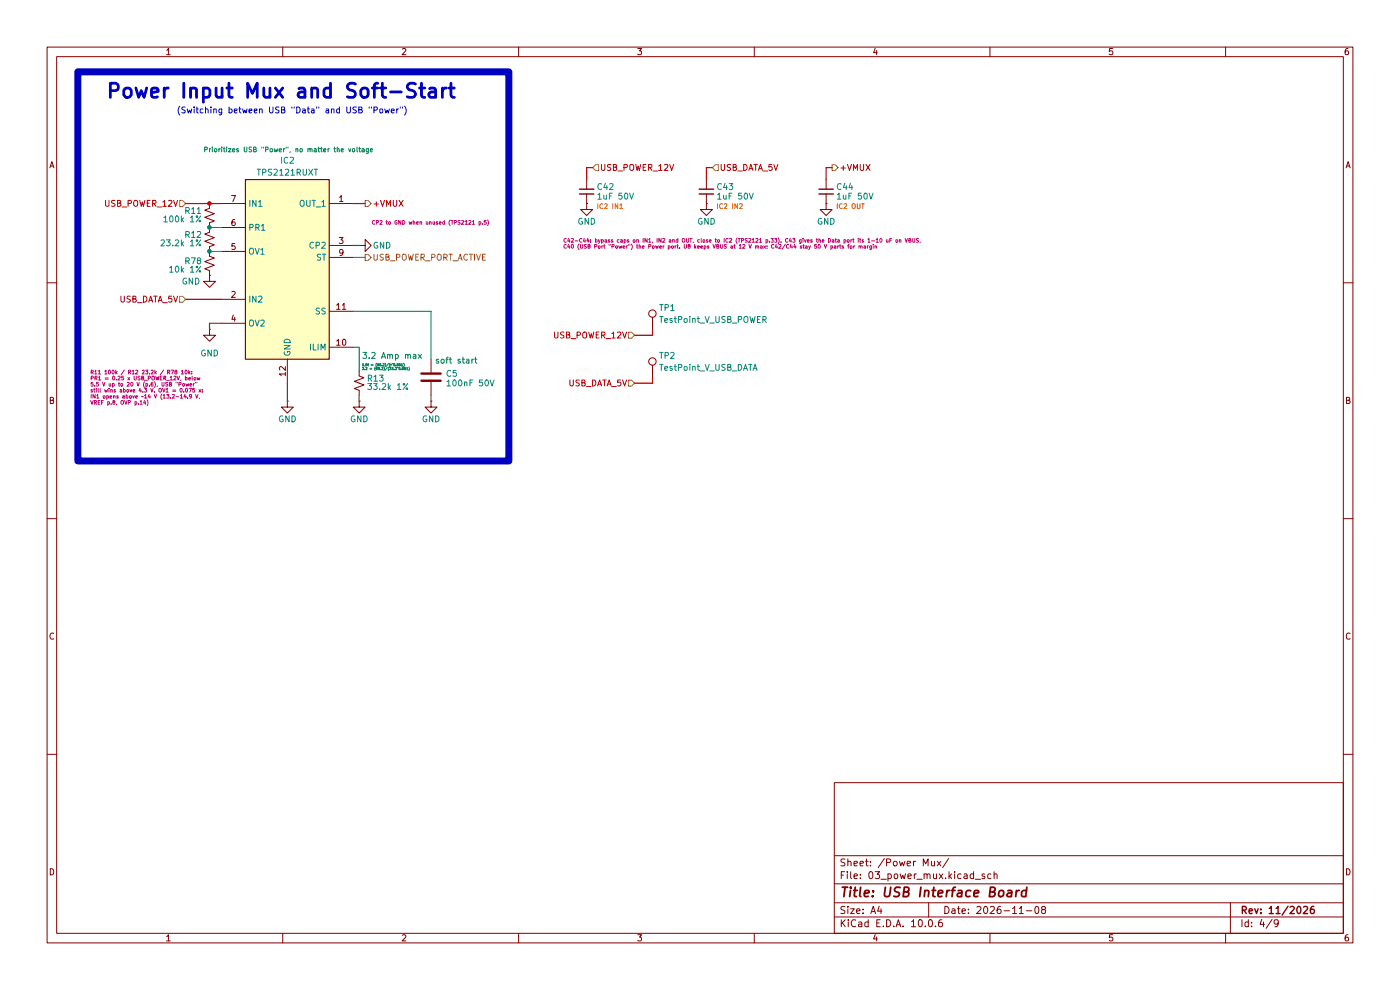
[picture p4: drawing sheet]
(kicad_sch
 (version 20260306)
 (generator "eeschema")
 (generator_version "10.0")
 (paper "A4")
 (title_block
  (title "USB Interface Board")
  (date "2026-11-08")
  (rev "11/2026"))
 (lib_symbols
  (symbol "Connector:TestPoint"
   (pin_numbers (hide yes))
   (pin_names
    (offset 0.762) (hide yes)) (exclude_from_sim no) (in_bom yes) (on_board yes)
   (in_pos_files yes)
   (duplicate_pin_numbers_are_jumpers no)
   (property "Reference" "TP" (at 0 6.858 0) (show_name no) (do_not_autoplace no) (effects (font (size 1.27 1.27))))
   (property "Value" "TestPoint" (at 0 5.08 0) (show_name no) (do_not_autoplace no) (effects (font (size 1.27 1.27))))
   (property "Footprint" "" (at 5.08 0 0) (show_name no) (do_not_autoplace no) (hide yes) (effects (font (size 1.27 1.27))))
   (property "Datasheet" "" (at 5.08 0 0) (show_name no) (do_not_autoplace no) (hide yes) (effects (font (size 1.27 1.27))))
   (property "Description" "test point" (at 0 0 0) (show_name no) (do_not_autoplace no) (hide yes) (effects (font (size 1.27 1.27))))
   (symbol "TestPoint_0_1"
    (circle (center 0 3.302) (radius 0.762) (stroke (width 0) (type default)) (fill (type none))))
   (symbol "TestPoint_1_1"
    (pin passive line (at 0 0 90) (length 2.54) (name "1" (effects (font (size 1.27 1.27)))) (number "1" (effects (font (size 1.27 1.27))))))
   (embedded_fonts no))
  (symbol "Device:C"
   (pin_numbers (hide yes))
   (pin_names
    (offset 0.254)) (exclude_from_sim no) (in_bom yes) (on_board yes)
   (in_pos_files yes)
   (duplicate_pin_numbers_are_jumpers no)
   (property "Reference" "C" (at 0.635 2.54 0) (show_name no) (do_not_autoplace no) (effects (font (size 1.27 1.27)) (justify left)))
   (property "Value" "C" (at 0.635 -2.54 0) (show_name no) (do_not_autoplace no) (effects (font (size 1.27 1.27)) (justify left)))
   (property "Footprint" "" (at 0.9652 -3.81 0) (show_name no) (do_not_autoplace no) (hide yes) (effects (font (size 1.27 1.27))))
   (property "Datasheet" "" (at 0 0 0) (show_name no) (do_not_autoplace no) (hide yes) (effects (font (size 1.27 1.27))))
   (property "Description" "Unpolarized capacitor" (at 0 0 0) (show_name no) (do_not_autoplace no) (hide yes) (effects (font (size 1.27 1.27))))
   (symbol "C_0_1"
    (polyline (pts (xy -2.032 0.762) (xy 2.032 0.762)) (stroke (width 0.508) (type default)) (fill (type none)))
    (polyline (pts (xy -2.032 -0.762) (xy 2.032 -0.762)) (stroke (width 0.508) (type default)) (fill (type none))))
   (symbol "C_1_1"
    (pin passive line (at 0 3.81 270) (length 2.794) (name "" (effects (font (size 1.27 1.27)))) (number "1" (effects (font (size 1.27 1.27)))))
    (pin passive line (at 0 -3.81 90) (length 2.794) (name "" (effects (font (size 1.27 1.27)))) (number "2" (effects (font (size 1.27 1.27))))))
   (embedded_fonts no))
  (symbol "Device:C_Small"
   (pin_numbers (hide yes))
   (pin_names
    (offset 0.254) (hide yes)) (exclude_from_sim no) (in_bom yes) (on_board yes)
   (in_pos_files yes)
   (duplicate_pin_numbers_are_jumpers no)
   (property "Reference" "C" (at 0.254 1.778 0) (show_name no) (do_not_autoplace no) (effects (font (size 1.27 1.27)) (justify left)))
   (property "Value" "C_Small" (at 0.254 -2.032 0) (show_name no) (do_not_autoplace no) (effects (font (size 1.27 1.27)) (justify left)))
   (property "Footprint" "" (at 0 0 0) (show_name no) (do_not_autoplace no) (hide yes) (effects (font (size 1.27 1.27))))
   (property "Datasheet" "" (at 0 0 0) (show_name no) (do_not_autoplace no) (hide yes) (effects (font (size 1.27 1.27))))
   (property "Description" "Unpolarized capacitor, small symbol" (at 0 -10.16 0) (show_name no) (do_not_autoplace no) (hide yes) (effects (font (size 1.27 1.27))))
   (symbol "C_Small_0_1"
    (polyline (pts (xy -1.524 0.508) (xy 1.524 0.508)) (stroke (width 0.3048) (type default)) (fill (type none)))
    (polyline (pts (xy -1.524 -0.508) (xy 1.524 -0.508)) (stroke (width 0.3048) (type default)) (fill (type none))))
   (symbol "C_Small_1_1"
    (pin passive line (at 0 2.54 270) (length 2.032) (name "" (effects (font (size 1.27 1.27)))) (number "1" (effects (font (size 1.27 1.27)))))
    (pin passive line (at 0 -2.54 90) (length 2.032) (name "" (effects (font (size 1.27 1.27)))) (number "2" (effects (font (size 1.27 1.27))))))
   (embedded_fonts no))
  (symbol "Device:R_Small_US"
   (pin_numbers (hide yes))
   (pin_names
    (offset 0.254) (hide yes)) (exclude_from_sim no) (in_bom yes) (on_board yes)
   (in_pos_files yes)
   (duplicate_pin_numbers_are_jumpers no)
   (property "Reference" "R" (at 0.762 0.508 0) (show_name no) (do_not_autoplace no) (effects (font (size 1.27 1.27)) (justify left)))
   (property "Value" "R_Small_US" (at 0.762 -1.016 0) (show_name no) (do_not_autoplace no) (effects (font (size 1.27 1.27)) (justify left)))
   (property "Footprint" "" (at 0 0 0) (show_name no) (do_not_autoplace no) (hide yes) (effects (font (size 1.27 1.27))))
   (property "Datasheet" "" (at 0 0 0) (show_name no) (do_not_autoplace no) (hide yes) (effects (font (size 1.27 1.27))))
   (property "Description" "Resistor, small US symbol" (at 0 0 0) (show_name no) (do_not_autoplace no) (hide yes) (effects (font (size 1.27 1.27))))
   (symbol "R_Small_US_1_1"
    (polyline (pts (xy 0 1.524) (xy 1.016 1.143) (xy 0 0.762) (xy -1.016 0.381) (xy 0 0)) (stroke (width 0) (type default)) (fill (type none)))
    (polyline (pts (xy 0 0) (xy 1.016 -0.381) (xy 0 -0.762) (xy -1.016 -1.143) (xy 0 -1.524)) (stroke (width 0) (type default)) (fill (type none)))
    (pin passive line (at 0 2.54 270) (length 1.016) (name "" (effects (font (size 1.27 1.27)))) (number "1" (effects (font (size 1.27 1.27)))))
    (pin passive line (at 0 -2.54 90) (length 1.016) (name "" (effects (font (size 1.27 1.27)))) (number "2" (effects (font (size 1.27 1.27))))))
   (embedded_fonts no))
  (symbol "power:GND"
   (power global)
   (pin_numbers (hide yes))
   (pin_names
    (offset 0) (hide yes)) (exclude_from_sim no) (in_bom yes) (on_board yes)
   (in_pos_files yes)
   (duplicate_pin_numbers_are_jumpers no)
   (property "Reference" "#PWR" (at 0 -6.35 0) (show_name no) (do_not_autoplace no) (hide yes) (effects (font (size 1.27 1.27))))
   (property "Value" "GND" (at 0 -3.81 0) (show_name no) (do_not_autoplace no) (effects (font (size 1.27 1.27))))
   (property "Footprint" "" (at 0 0 0) (show_name no) (do_not_autoplace no) (hide yes) (effects (font (size 1.27 1.27))))
   (property "Datasheet" "" (at 0 0 0) (show_name no) (do_not_autoplace no) (hide yes) (effects (font (size 1.27 1.27))))
   (property "Description" "Power symbol creates a global label with name \"GND\" , ground" (at 0 0 0) (show_name no) (do_not_autoplace no) (hide yes) (effects (font (size 1.27 1.27))))
   (symbol "GND_0_1"
    (polyline (pts (xy 0 0) (xy 0 -1.27) (xy 1.27 -1.27) (xy 0 -2.54) (xy -1.27 -1.27) (xy 0 -1.27)) (stroke (width 0) (type default)) (fill (type none))))
   (symbol "GND_1_1"
    (pin power_in line (at 0 0 270) (length 0) (name "" (effects (font (size 1.27 1.27)))) (number "1" (effects (font (size 1.27 1.27))))))
   (embedded_fonts no))
  (symbol "usb_interface_board:TPS2121RUXT" (exclude_from_sim no) (in_bom yes) (on_board yes)
   (in_pos_files yes)
   (duplicate_pin_numbers_are_jumpers no)
   (property "Reference" "IC" (at 24.13 15.24 0) (show_name no) (do_not_autoplace no) (effects (font (size 1.27 1.27)) (justify left top)))
   (property "Value" "TPS2121RUXT" (at 24.13 12.7 0) (show_name no) (do_not_autoplace no) (effects (font (size 1.27 1.27)) (justify left top)))
   (property "Footprint" "usb_interface_board:TPS2121RUXT" (at 24.13 -87.3 0) (show_name no) (do_not_autoplace no) (hide yes) (effects (font (size 1.27 1.27)) (justify left top)))
   (property "Datasheet" "https://www.ti.com/lit/ds/symlink/tps2121.pdf" (at 24.13 -187.3 0) (show_name no) (do_not_autoplace no) (hide yes) (effects (font (size 1.27 1.27)) (justify left top)))
   (property "Description" "Power Switch ICs - Power Distribution 2.7-22V, 56mG , 4.5A, Priority Power MUX with Seamless Switchover 12-VQFN-HR -40 to 125" (at 12.954 -43.942 0) (show_name no) (do_not_autoplace no) (hide yes) (effects (font (size 1.27 1.27))))
   (property "Height" "1" (at 24.13 -387.3 0) (show_name no) (do_not_autoplace no) (hide yes) (effects (font (size 1.27 1.27)) (justify left top)))
   (property "Mouser Part Number" "595-TPS2121RUXT" (at 24.13 -487.3 0) (show_name no) (do_not_autoplace no) (hide yes) (effects (font (size 1.27 1.27)) (justify left top)))
   (property "Mouser Price/Stock" "https://www.mouser.co.uk/ProductDetail/Texas-Instruments/TPS2121RUXT?qs=l7cgNqFNU1i6abJCbO5ulQ%3D%3D" (at 24.13 -587.3 0) (show_name no) (do_not_autoplace no) (hide yes) (effects (font (size 1.27 1.27)) (justify left top)))
   (property "Manufacturer_Name" "Texas Instruments" (at 24.13 -687.3 0) (show_name no) (do_not_autoplace no) (hide yes) (effects (font (size 1.27 1.27)) (justify left top)))
   (property "Manufacturer_Part_Number" "TPS2121RUXT" (at 24.13 -787.3 0) (show_name no) (do_not_autoplace no) (hide yes) (effects (font (size 1.27 1.27)) (justify left top)))
   (symbol "TPS2121RUXT_1_1"
    (rectangle (start 5.08 10.16) (end 22.86 -27.94) (stroke (width 0.254) (type default)) (fill (type background)))
    (pin passive line (at 27.94 5.08 180) (length 5.08) (name "OUT_1" (effects (font (size 1.27 1.27)))) (number "1" (effects (font (size 1.27 1.27)))))
    (pin passive line (at 0 -15.24 0) (length 5.08) (name "IN2" (effects (font (size 1.27 1.27)))) (number "2" (effects (font (size 1.27 1.27)))))
    (pin passive line (at 27.94 -3.81 180) (length 5.08) (name "CP2" (effects (font (size 1.27 1.27)))) (number "3" (effects (font (size 1.27 1.27)))))
    (pin passive line (at 0 -20.32 0) (length 5.08) (name "OV2" (effects (font (size 1.27 1.27)))) (number "4" (effects (font (size 1.27 1.27)))))
    (pin passive line (at 0 -5.08 0) (length 5.08) (name "OV1" (effects (font (size 1.27 1.27)))) (number "5" (effects (font (size 1.27 1.27)))))
    (pin passive line (at 0 0 0) (length 5.08) (name "PR1" (effects (font (size 1.27 1.27)))) (number "6" (effects (font (size 1.27 1.27)))))
    (pin passive line (at 0 5.08 0) (length 5.08) (name "IN1" (effects (font (size 1.27 1.27)))) (number "7" (effects (font (size 1.27 1.27)))))
    (pin passive line (at 27.94 5.08 180) (length 5.08) (hide yes) (name "OUT_2" (effects (font (size 1.27 1.27)))) (number "8" (effects (font (size 1.27 1.27)))))
    (pin passive line (at 27.94 -6.35 180) (length 5.08) (name "ST" (effects (font (size 1.27 1.27)))) (number "9" (effects (font (size 1.27 1.27)))))
    (pin passive line (at 27.94 -25.4 180) (length 5.08) (name "ILIM" (effects (font (size 1.27 1.27)))) (number "10" (effects (font (size 1.27 1.27)))))
    (pin passive line (at 27.94 -17.78 180) (length 5.08) (name "SS" (effects (font (size 1.27 1.27)))) (number "11" (effects (font (size 1.27 1.27)))))
    (pin passive line (at 13.97 -33.02 90) (length 5.08) (name "GND" (effects (font (size 1.27 1.27)))) (number "12" (effects (font (size 1.27 1.27))))))
   (embedded_fonts no)))
 (rectangle
  (start 16.51 15.24)
  (end 107.95 97.79)
  (stroke (width 1.5) (type solid))
  (fill (type none)))
 (text "IC2 OUT"
  (exclude_from_sim no)
  (at 177.292 43.434 0)
  (effects (font (size 1 1) (color 230 100 0 1)) (justify left top)))
 (text "CP2 to GND when unused (TPS2121 p.5)"
  (exclude_from_sim no)
  (at 78.74 46.99 0)
  (effects (font (size 0.8 0.8) (color 194 0 122 1)) (justify left top)))
 (text "Power Input Mux and Soft-Start"
  (exclude_from_sim no)
  (at 59.69 19.558 0)
  (effects (font (size 3 3) (thickness 0.6)
    (bold yes))))
 (text "IC2 IN2"
  (exclude_from_sim no)
  (at 151.892 43.434 0)
  (effects (font (size 1 1) (color 230 100 0 1)) (justify left top)))
 (text "C42-C44: bypass caps on IN1, IN2 and OUT, close to IC2 (TPS2121 p.33). C43 gives the Data port its 1-10 uF on VBUS,\nC40 (USB Port \"Power\") the Power port. U8 keeps VBUS at 12 V max; C42/C44 stay 50 V parts for margin"
  (exclude_from_sim no)
  (at 119.38 50.8 0)
  (effects (font (size 0.8 0.8) (color 194 0 122 1)) (justify left top)))
 (text "R11 100k / R12 23.2k / R78 10k:\nPR1 = 0.25 x USB_POWER_12V, below\n5.5 V up to 20 V (p.6), USB \"Power\"\nstill wins above 4.3 V. OV1 = 0.075 x:\nIN1 opens above ~14 V (13.2-14.9 V,\nVREF p.8, OVP p.14)"
  (exclude_from_sim no)
  (at 19.05 78.74 0)
  (effects (font (size 0.8 0.8) (color 194 0 122 1)) (justify left top)))
 (text "ILIM = (65.2)/(r^0.861)\n3.2 = (65.2)/(33.2^0.861)\n"
  (exclude_from_sim no)
  (at 76.708 78.74 0)
  (effects (font (size 0.5 0.5) (color 0 130 50 1)) (justify left bottom)))
 (text "Prioritizes USB \"Power\", no matter the voltage"
  (exclude_from_sim no)
  (at 61.214 32.004 0)
  (effects (font (size 1 1) (color 0 130 50 1))))
 (text "(Switching between USB \"Data\" and USB \"Power\")"
  (exclude_from_sim no)
  (at 61.976 23.622 0)
  (effects (font (size 1.27 1.27))))
 (text "IC2 IN1"
  (exclude_from_sim no)
  (at 126.492 43.434 0)
  (effects (font (size 1 1) (color 230 100 0 1)) (justify left top)))
 (text "soft start"
  (exclude_from_sim no)
  (at 92.202 76.708 0)
  (effects (font (size 1.27 1.27) (color 0 130 50 1)) (justify left)))
 (text "3.2 Amp max"
  (exclude_from_sim no)
  (at 76.708 76.454 0)
  (effects (font (size 1.27 1.27) (color 0 130 50 1)) (justify left bottom)))
 (junction
  (at 44.45 48.26)
  (diameter 0)
  (color 0 0 0 0))
 (junction
  (at 44.45 43.18)
  (diameter 0)
  (color 0 0 0 0))
 (junction
  (at 44.45 53.34)
  (diameter 0)
  (color 0 0 0 0))
 (wire
  (pts (xy 44.45 53.34) (xy 46.99 53.34))
  (stroke (width 0) (type default)))
 (wire
  (pts (xy 175.26 35.56) (xy 175.26 38.1))
  (stroke (width 0) (type default)))
 (wire
  (pts (xy 39.37 63.5) (xy 46.99 63.5))
  (stroke (width 0) (type default)))
 (wire
  (pts (xy 39.37 43.18) (xy 44.45 43.18))
  (stroke (width 0) (type default)))
 (wire
  (pts (xy 151.13 35.56) (xy 149.86 35.56))
  (stroke (width 0) (type default)))
 (wire
  (pts (xy 76.2 85.09) (xy 76.2 83.82))
  (stroke (width 0) (type default)))
 (wire
  (pts (xy 74.93 52.07) (xy 76.2 52.07))
  (stroke (width 0) (type default)))
 (wire
  (pts (xy 134.62 81.28) (xy 138.43 81.28))
  (stroke (width 0) (type default)))
 (wire
  (pts (xy 44.45 68.58) (xy 46.99 68.58))
  (stroke (width 0) (type default)))
 (wire
  (pts (xy 125.73 35.56) (xy 124.46 35.56))
  (stroke (width 0) (type default)))
 (wire
  (pts (xy 91.44 85.09) (xy 91.44 83.82))
  (stroke (width 0) (type default)))
 (wire
  (pts (xy 44.45 68.58) (xy 44.45 69.85))
  (stroke (width 0) (type default)))
 (wire
  (pts (xy 134.62 71.12) (xy 138.43 71.12))
  (stroke (width 0) (type default)))
 (wire
  (pts (xy 44.45 48.26) (xy 46.99 48.26))
  (stroke (width 0) (type default)))
 (wire
  (pts (xy 74.93 43.18) (xy 77.47 43.18))
  (stroke (width 0) (type default)))
 (wire
  (pts (xy 138.43 81.28) (xy 138.43 80.01))
  (stroke (width 0) (type default)))
 (wire
  (pts (xy 176.53 35.56) (xy 175.26 35.56))
  (stroke (width 0) (type default)))
 (wire
  (pts (xy 124.46 35.56) (xy 124.46 38.1))
  (stroke (width 0) (type default)))
 (wire
  (pts (xy 76.2 73.66) (xy 76.2 78.74))
  (stroke (width 0) (type default)))
 (wire
  (pts (xy 91.44 76.2) (xy 91.44 66.04))
  (stroke (width 0) (type default)))
 (wire
  (pts (xy 60.96 85.09) (xy 60.96 81.28))
  (stroke (width 0) (type default)))
 (wire
  (pts (xy 138.43 71.12) (xy 138.43 69.85))
  (stroke (width 0) (type default)))
 (wire
  (pts (xy 149.86 35.56) (xy 149.86 38.1))
  (stroke (width 0) (type default)))
 (wire
  (pts (xy 91.44 66.04) (xy 74.93 66.04))
  (stroke (width 0) (type default)))
 (wire
  (pts (xy 44.45 43.18) (xy 46.99 43.18))
  (stroke (width 0) (type default)))
 (wire
  (pts (xy 74.93 73.66) (xy 76.2 73.66))
  (stroke (width 0) (type default)))
 (wire
  (pts (xy 74.93 54.61) (xy 77.47 54.61))
  (stroke (width 0) (type default)))
 (hierarchical_label "USB_DATA_5V"
  (shape input)
  (at 39.37 63.5 180)
  (effects (font (size 1.27 1.27)) (justify right)))
 (hierarchical_label "USB_DATA_5V"
  (shape input)
  (at 151.13 35.56 0)
  (effects (font (size 1.27 1.27)) (justify left)))
 (hierarchical_label "+VMUX"
  (shape output)
  (at 176.53 35.56 0)
  (effects (font (size 1.27 1.27)) (justify left)))
 (hierarchical_label "USB_POWER_12V"
  (shape input)
  (at 134.62 71.12 180)
  (effects (font (size 1.27 1.27)) (justify right)))
 (hierarchical_label "USB_POWER_12V"
  (shape input)
  (at 125.73 35.56 0)
  (effects (font (size 1.27 1.27)) (justify left)))
 (hierarchical_label "USB_POWER_PORT_ACTIVE"
  (shape output)
  (at 77.47 54.61 0)
  (effects (font (size 1.27 1.27)) (justify left)))
 (hierarchical_label "USB_DATA_5V"
  (shape input)
  (at 134.62 81.28 180)
  (effects (font (size 1.27 1.27)) (justify right)))
 (hierarchical_label "USB_POWER_12V"
  (shape input)
  (at 39.37 43.18 180)
  (effects (font (size 1.27 1.27)) (justify right)))
 (hierarchical_label "+VMUX"
  (shape output)
  (at 77.47 43.18 0)
  (effects (font (size 1.27 1.27)) (justify left)))
 (symbol
  (lib_id "power:GND")
  (at 175.26 43.18 0)
  (unit 1)
  (body_style 1)
  (exclude_from_sim no)
  (in_bom yes)
  (on_board yes)
  (in_pos_files yes)
  (dnp no)
  (fields_autoplaced yes)
  (property "Reference" "#PWR0119" (at 175.26 49.53 0) (hide yes) (show_name no) (do_not_autoplace no) (effects (font (size 1.27 1.27))))
  (property "Value" "GND" (at 175.26 46.99 0) (show_name no) (do_not_autoplace no) (effects (font (size 1.27 1.27))))
  (property "Footprint" "" (at 175.26 43.18 0) (hide yes) (show_name no) (do_not_autoplace no) (effects (font (size 1.27 1.27))))
  (property "Datasheet" "" (at 175.26 43.18 0) (hide yes) (show_name no) (do_not_autoplace no) (effects (font (size 1.27 1.27))))
  (property "Description" "Power symbol creates a global label with name \"GND\" , ground" (at 175.26 43.18 0) (hide yes) (show_name no) (do_not_autoplace no) (effects (font (size 1.27 1.27))))
  (pin "1"))
 (symbol
  (lib_id "Device:C_Small")
  (at 124.46 40.64 0)
  (unit 1)
  (body_style 1)
  (exclude_from_sim no)
  (in_bom yes)
  (on_board yes)
  (in_pos_files yes)
  (dnp no)
  (property "Reference" "C42" (at 126.492 39.624 0) (show_name no) (do_not_autoplace no) (effects (font (size 1.27 1.27)) (justify left)))
  (property "Value" "1uF 50V" (at 126.492 41.656 0) (show_name no) (do_not_autoplace no) (effects (font (size 1.27 1.27)) (justify left)))
  (property "Footprint" "Capacitor_SMD:C_0603_1608Metric" (at 124.46 40.64 0) (hide yes) (show_name no) (do_not_autoplace no) (effects (font (size 1.27 1.27))))
  (property "Datasheet" "" (at 124.46 40.64 0) (hide yes) (show_name no) (do_not_autoplace no) (effects (font (size 1.27 1.27))))
  (property "Description" "Unpolarized capacitor, small symbol" (at 124.46 40.64 0) (hide yes) (show_name no) (do_not_autoplace no) (effects (font (size 1.27 1.27))))
  (property "LCSC" "C15849" (at 124.46 40.64 0) (hide yes) (show_name no) (do_not_autoplace no) (effects (font (size 1.27 1.27))))
  (property "Manufacturer" "Samsung Electro-Mechanics" (at 124.46 40.64 0) (hide yes) (show_name no) (do_not_autoplace no) (effects (font (size 1.27 1.27))))
  (property "Manufacturer Part" "CL10A105KB8NNNC" (at 124.46 40.64 0) (hide yes) (show_name no) (do_not_autoplace no) (effects (font (size 1.27 1.27))))
  (pin "1")
  (pin "2"))
 (symbol
  (lib_id "power:GND")
  (at 44.45 58.42 0)
  (unit 1)
  (body_style 1)
  (exclude_from_sim no)
  (in_bom yes)
  (on_board yes)
  (in_pos_files yes)
  (dnp no)
  (fields_autoplaced yes)
  (property "Reference" "#PWR084" (at 44.45 64.77 0) (hide yes) (show_name no) (do_not_autoplace no) (effects (font (size 1.27 1.27))))
  (property "Value" "GND" (at 42.545 59.69 0) (show_name no) (do_not_autoplace no) (effects (font (size 1.27 1.27)) (justify right)))
  (property "Footprint" "" (at 44.45 58.42 0) (hide yes) (show_name no) (do_not_autoplace no) (effects (font (size 1.27 1.27))))
  (property "Datasheet" "" (at 44.45 58.42 0) (hide yes) (show_name no) (do_not_autoplace no) (effects (font (size 1.27 1.27))))
  (property "Description" "Power symbol creates a global label with name \"GND\" , ground" (at 44.45 58.42 0) (hide yes) (show_name no) (do_not_autoplace no) (effects (font (size 1.27 1.27))))
  (pin "1"))
 (symbol
  (lib_id "power:GND")
  (at 76.2 52.07 90)
  (unit 1)
  (body_style 1)
  (exclude_from_sim no)
  (in_bom yes)
  (on_board yes)
  (in_pos_files yes)
  (dnp no)
  (property "Reference" "#PWR0102" (at 82.55 52.07 0) (hide yes) (show_name no) (do_not_autoplace no) (effects (font (size 1.27 1.27))))
  (property "Value" "GND" (at 81.026 52.07 90) (show_name no) (do_not_autoplace no) (effects (font (size 1.27 1.27))))
  (property "Footprint" "" (at 76.2 52.07 0) (hide yes) (show_name no) (do_not_autoplace no) (effects (font (size 1.27 1.27))))
  (property "Datasheet" "" (at 76.2 52.07 0) (hide yes) (show_name no) (do_not_autoplace no) (effects (font (size 1.27 1.27))))
  (property "Description" "Power symbol creates a global label with name \"GND\" , ground" (at 76.2 52.07 0) (hide yes) (show_name no) (do_not_autoplace no) (effects (font (size 1.27 1.27))))
  (pin "1"))
 (symbol
  (lib_id "Connector:TestPoint")
  (at 138.43 80.01 0)
  (unit 1)
  (body_style 1)
  (exclude_from_sim no)
  (in_bom no)
  (on_board yes)
  (in_pos_files no)
  (dnp no)
  (property "Reference" "TP2" (at 139.7 75.438 0) (show_name no) (do_not_autoplace no) (effects (font (size 1.27 1.27)) (justify left)))
  (property "Value" "TestPoint_V_USB_DATA" (at 139.7 77.978 0) (show_name no) (do_not_autoplace no) (effects (font (size 1.27 1.27)) (justify left)))
  (property "Footprint" "TestPoint:TestPoint_Pad_D1.0mm" (at 143.51 80.01 0) (hide yes) (show_name no) (do_not_autoplace no) (effects (font (size 1.27 1.27))))
  (property "Datasheet" "" (at 143.51 80.01 0) (hide yes) (show_name no) (do_not_autoplace no) (effects (font (size 1.27 1.27))))
  (property "Description" "test point" (at 138.43 80.01 0) (hide yes) (show_name no) (do_not_autoplace no) (effects (font (size 1.27 1.27))))
  (pin "1"))
 (symbol
  (lib_id "power:GND")
  (at 44.45 69.85 0)
  (unit 1)
  (body_style 1)
  (exclude_from_sim no)
  (in_bom yes)
  (on_board yes)
  (in_pos_files yes)
  (dnp no)
  (fields_autoplaced yes)
  (property "Reference" "#PWR081" (at 44.45 76.2 0) (hide yes) (show_name no) (do_not_autoplace no) (effects (font (size 1.27 1.27))))
  (property "Value" "GND" (at 44.45 74.93 0) (show_name no) (do_not_autoplace no) (effects (font (size 1.27 1.27))))
  (property "Footprint" "" (at 44.45 69.85 0) (hide yes) (show_name no) (do_not_autoplace no) (effects (font (size 1.27 1.27))))
  (property "Datasheet" "" (at 44.45 69.85 0) (hide yes) (show_name no) (do_not_autoplace no) (effects (font (size 1.27 1.27))))
  (property "Description" "Power symbol creates a global label with name \"GND\" , ground" (at 44.45 69.85 0) (hide yes) (show_name no) (do_not_autoplace no) (effects (font (size 1.27 1.27))))
  (pin "1"))
 (symbol
  (lib_id "Device:C")
  (at 91.44 80.01 0)
  (unit 1)
  (body_style 1)
  (exclude_from_sim no)
  (in_bom yes)
  (on_board yes)
  (in_pos_files yes)
  (dnp no)
  (property "Reference" "C5" (at 94.488 79.248 0) (show_name no) (do_not_autoplace no) (effects (font (size 1.27 1.27)) (justify left)))
  (property "Value" "100nF 50V" (at 94.488 81.28 0) (show_name no) (do_not_autoplace no) (effects (font (size 1.27 1.27)) (justify left)))
  (property "Footprint" "Capacitor_SMD:C_0402_1005Metric" (at 92.4052 83.82 0) (hide yes) (show_name no) (do_not_autoplace no) (effects (font (size 1.27 1.27))))
  (property "Datasheet" "" (at 91.44 80.01 0) (hide yes) (show_name no) (do_not_autoplace no) (effects (font (size 1.27 1.27))))
  (property "Description" "Unpolarized capacitor" (at 91.44 80.01 0) (hide yes) (show_name no) (do_not_autoplace no) (effects (font (size 1.27 1.27))))
  (property "LCSC" "C307331" (at 91.44 80.01 0) (hide yes) (show_name no) (do_not_autoplace no) (effects (font (size 1.27 1.27))))
  (property "Manufacturer" "Samsung Electro-Mechanics" (at 91.44 80.01 0) (hide yes) (show_name no) (do_not_autoplace no) (effects (font (size 1.27 1.27))))
  (property "Manufacturer Part" "CL05B104KB54PNC" (at 91.44 80.01 0) (hide yes) (show_name no) (do_not_autoplace no) (effects (font (size 1.27 1.27))))
  (pin "2")
  (pin "1"))
 (symbol
  (lib_id "Connector:TestPoint")
  (at 138.43 69.85 0)
  (unit 1)
  (body_style 1)
  (exclude_from_sim no)
  (in_bom no)
  (on_board yes)
  (in_pos_files no)
  (dnp no)
  (property "Reference" "TP1" (at 139.7 65.278 0) (show_name no) (do_not_autoplace no) (effects (font (size 1.27 1.27)) (justify left)))
  (property "Value" "TestPoint_V_USB_POWER" (at 139.7 67.818 0) (show_name no) (do_not_autoplace no) (effects (font (size 1.27 1.27)) (justify left)))
  (property "Footprint" "TestPoint:TestPoint_Pad_D1.0mm" (at 143.51 69.85 0) (hide yes) (show_name no) (do_not_autoplace no) (effects (font (size 1.27 1.27))))
  (property "Datasheet" "" (at 143.51 69.85 0) (hide yes) (show_name no) (do_not_autoplace no) (effects (font (size 1.27 1.27))))
  (property "Description" "test point" (at 138.43 69.85 0) (hide yes) (show_name no) (do_not_autoplace no) (effects (font (size 1.27 1.27))))
  (pin "1"))
 (symbol
  (lib_id "Device:R_Small_US")
  (at 76.2 81.28 0)
  (unit 1)
  (body_style 1)
  (exclude_from_sim no)
  (in_bom yes)
  (on_board yes)
  (in_pos_files yes)
  (dnp no)
  (property "Reference" "R13" (at 77.724 80.264 0) (show_name no) (do_not_autoplace no) (effects (font (size 1.27 1.27)) (justify left)))
  (property "Value" "33.2k 1%" (at 77.724 82.042 0) (show_name no) (do_not_autoplace no) (effects (font (size 1.27 1.27)) (justify left)))
  (property "Footprint" "Resistor_SMD:R_0402_1005Metric" (at 76.2 81.28 0) (hide yes) (show_name no) (do_not_autoplace no) (effects (font (size 1.27 1.27))))
  (property "Datasheet" "" (at 76.2 81.28 0) (hide yes) (show_name no) (do_not_autoplace no) (effects (font (size 1.27 1.27))))
  (property "Description" "Resistor, small US symbol" (at 76.2 81.28 0) (hide yes) (show_name no) (do_not_autoplace no) (effects (font (size 1.27 1.27))))
  (property "LCSC" "C844106" (at 76.2 81.28 0) (hide yes) (show_name no) (do_not_autoplace no) (effects (font (size 1.27 1.27))))
  (property "Manufacturer" "Vishay Dale" (at 76.2 81.28 0) (hide yes) (show_name no) (do_not_autoplace no) (effects (font (size 1.27 1.27))))
  (property "Manufacturer Part" "CRCW040233K2FKED" (at 76.2 81.28 0) (hide yes) (show_name no) (do_not_autoplace no) (effects (font (size 1.27 1.27))))
  (pin "2")
  (pin "1"))
 (symbol
  (lib_id "power:GND")
  (at 60.96 85.09 0)
  (unit 1)
  (body_style 1)
  (exclude_from_sim no)
  (in_bom yes)
  (on_board yes)
  (in_pos_files yes)
  (dnp no)
  (property "Reference" "#PWR0101" (at 60.96 91.44 0) (hide yes) (show_name no) (do_not_autoplace no) (effects (font (size 1.27 1.27))))
  (property "Value" "GND" (at 60.96 88.9 0) (show_name no) (do_not_autoplace no) (effects (font (size 1.27 1.27))))
  (property "Footprint" "" (at 60.96 85.09 0) (hide yes) (show_name no) (do_not_autoplace no) (effects (font (size 1.27 1.27))))
  (property "Datasheet" "" (at 60.96 85.09 0) (hide yes) (show_name no) (do_not_autoplace no) (effects (font (size 1.27 1.27))))
  (property "Description" "Power symbol creates a global label with name \"GND\" , ground" (at 60.96 85.09 0) (hide yes) (show_name no) (do_not_autoplace no) (effects (font (size 1.27 1.27))))
  (pin "1"))
 (symbol
  (lib_id "power:GND")
  (at 91.44 85.09 0)
  (unit 1)
  (body_style 1)
  (exclude_from_sim no)
  (in_bom yes)
  (on_board yes)
  (in_pos_files yes)
  (dnp no)
  (property "Reference" "#PWR079" (at 91.44 91.44 0) (hide yes) (show_name no) (do_not_autoplace no) (effects (font (size 1.27 1.27))))
  (property "Value" "GND" (at 91.44 88.9 0) (show_name no) (do_not_autoplace no) (effects (font (size 1.27 1.27))))
  (property "Footprint" "" (at 91.44 85.09 0) (hide yes) (show_name no) (do_not_autoplace no) (effects (font (size 1.27 1.27))))
  (property "Datasheet" "" (at 91.44 85.09 0) (hide yes) (show_name no) (do_not_autoplace no) (effects (font (size 1.27 1.27))))
  (property "Description" "Power symbol creates a global label with name \"GND\" , ground" (at 91.44 85.09 0) (hide yes) (show_name no) (do_not_autoplace no) (effects (font (size 1.27 1.27))))
  (pin "1"))
 (symbol
  (lib_id "Device:R_Small_US")
  (at 44.45 55.88 0)
  (unit 1)
  (body_style 1)
  (exclude_from_sim no)
  (in_bom yes)
  (on_board yes)
  (in_pos_files yes)
  (dnp no)
  (property "Reference" "R78" (at 42.926 55.372 0) (show_name no) (do_not_autoplace no) (effects (font (size 1.27 1.27)) (justify right)))
  (property "Value" "10k 1%" (at 42.926 57.15 0) (show_name no) (do_not_autoplace no) (effects (font (size 1.27 1.27)) (justify right)))
  (property "Footprint" "Resistor_SMD:R_0402_1005Metric" (at 44.45 55.88 0) (hide yes) (show_name no) (do_not_autoplace no) (effects (font (size 1.27 1.27))))
  (property "Datasheet" "" (at 44.45 55.88 0) (hide yes) (show_name no) (do_not_autoplace no) (effects (font (size 1.27 1.27))))
  (property "Description" "Resistor, small US symbol" (at 44.45 55.88 0) (hide yes) (show_name no) (do_not_autoplace no) (effects (font (size 1.27 1.27))))
  (property "LCSC" "C25744" (at 44.45 55.88 0) (hide yes) (show_name no) (do_not_autoplace no) (effects (font (size 1.27 1.27))))
  (property "Manufacturer" "UNI-ROYAL" (at 44.45 55.88 0) (hide yes) (show_name no) (do_not_autoplace no) (effects (font (size 1.27 1.27))))
  (property "Manufacturer Part" "0402WGF1002TCE" (at 44.45 55.88 0) (hide yes) (show_name no) (do_not_autoplace no) (effects (font (size 1.27 1.27))))
  (pin "1")
  (pin "2"))
 (symbol
  (lib_id "Device:C_Small")
  (at 149.86 40.64 0)
  (unit 1)
  (body_style 1)
  (exclude_from_sim no)
  (in_bom yes)
  (on_board yes)
  (in_pos_files yes)
  (dnp no)
  (property "Reference" "C43" (at 151.892 39.624 0) (show_name no) (do_not_autoplace no) (effects (font (size 1.27 1.27)) (justify left)))
  (property "Value" "1uF 50V" (at 151.892 41.656 0) (show_name no) (do_not_autoplace no) (effects (font (size 1.27 1.27)) (justify left)))
  (property "Footprint" "Capacitor_SMD:C_0603_1608Metric" (at 149.86 40.64 0) (hide yes) (show_name no) (do_not_autoplace no) (effects (font (size 1.27 1.27))))
  (property "Datasheet" "" (at 149.86 40.64 0) (hide yes) (show_name no) (do_not_autoplace no) (effects (font (size 1.27 1.27))))
  (property "Description" "Unpolarized capacitor, small symbol" (at 149.86 40.64 0) (hide yes) (show_name no) (do_not_autoplace no) (effects (font (size 1.27 1.27))))
  (property "LCSC" "C15849" (at 149.86 40.64 0) (hide yes) (show_name no) (do_not_autoplace no) (effects (font (size 1.27 1.27))))
  (property "Manufacturer" "Samsung Electro-Mechanics" (at 149.86 40.64 0) (hide yes) (show_name no) (do_not_autoplace no) (effects (font (size 1.27 1.27))))
  (property "Manufacturer Part" "CL10A105KB8NNNC" (at 149.86 40.64 0) (hide yes) (show_name no) (do_not_autoplace no) (effects (font (size 1.27 1.27))))
  (pin "1")
  (pin "2"))
 (symbol
  (lib_id "Device:R_Small_US")
  (at 44.45 50.8 0)
  (mirror y)
  (unit 1)
  (body_style 1)
  (exclude_from_sim no)
  (in_bom yes)
  (on_board yes)
  (in_pos_files yes)
  (dnp no)
  (property "Reference" "R12" (at 42.926 49.784 0) (show_name no) (do_not_autoplace no) (effects (font (size 1.27 1.27)) (justify left)))
  (property "Value" "23.2k 1%" (at 42.926 51.562 0) (show_name no) (do_not_autoplace no) (effects (font (size 1.27 1.27)) (justify left)))
  (property "Footprint" "Resistor_SMD:R_0402_1005Metric" (at 44.45 50.8 0) (hide yes) (show_name no) (do_not_autoplace no) (effects (font (size 1.27 1.27))))
  (property "Datasheet" "" (at 44.45 50.8 0) (hide yes) (show_name no) (do_not_autoplace no) (effects (font (size 1.27 1.27))))
  (property "Description" "Resistor, small US symbol" (at 44.45 50.8 0) (hide yes) (show_name no) (do_not_autoplace no) (effects (font (size 1.27 1.27))))
  (property "LCSC" "C2076557" (at 44.45 50.8 0) (hide yes) (show_name no) (do_not_autoplace no) (effects (font (size 1.27 1.27))))
  (property "Manufacturer" "Vishay Dale" (at 44.45 50.8 0) (hide yes) (show_name no) (do_not_autoplace no) (effects (font (size 1.27 1.27))))
  (property "Manufacturer Part" "CRCW040223K2FKED" (at 44.45 50.8 0) (hide yes) (show_name no) (do_not_autoplace no) (effects (font (size 1.27 1.27))))
  (pin "2")
  (pin "1"))
 (symbol
  (lib_id "power:GND")
  (at 149.86 43.18 0)
  (unit 1)
  (body_style 1)
  (exclude_from_sim no)
  (in_bom yes)
  (on_board yes)
  (in_pos_files yes)
  (dnp no)
  (fields_autoplaced yes)
  (property "Reference" "#PWR0118" (at 149.86 49.53 0) (hide yes) (show_name no) (do_not_autoplace no) (effects (font (size 1.27 1.27))))
  (property "Value" "GND" (at 149.86 46.99 0) (show_name no) (do_not_autoplace no) (effects (font (size 1.27 1.27))))
  (property "Footprint" "" (at 149.86 43.18 0) (hide yes) (show_name no) (do_not_autoplace no) (effects (font (size 1.27 1.27))))
  (property "Datasheet" "" (at 149.86 43.18 0) (hide yes) (show_name no) (do_not_autoplace no) (effects (font (size 1.27 1.27))))
  (property "Description" "Power symbol creates a global label with name \"GND\" , ground" (at 149.86 43.18 0) (hide yes) (show_name no) (do_not_autoplace no) (effects (font (size 1.27 1.27))))
  (pin "1"))
 (symbol
  (lib_id "power:GND")
  (at 124.46 43.18 0)
  (unit 1)
  (body_style 1)
  (exclude_from_sim no)
  (in_bom yes)
  (on_board yes)
  (in_pos_files yes)
  (dnp no)
  (fields_autoplaced yes)
  (property "Reference" "#PWR0117" (at 124.46 49.53 0) (hide yes) (show_name no) (do_not_autoplace no) (effects (font (size 1.27 1.27))))
  (property "Value" "GND" (at 124.46 46.99 0) (show_name no) (do_not_autoplace no) (effects (font (size 1.27 1.27))))
  (property "Footprint" "" (at 124.46 43.18 0) (hide yes) (show_name no) (do_not_autoplace no) (effects (font (size 1.27 1.27))))
  (property "Datasheet" "" (at 124.46 43.18 0) (hide yes) (show_name no) (do_not_autoplace no) (effects (font (size 1.27 1.27))))
  (property "Description" "Power symbol creates a global label with name \"GND\" , ground" (at 124.46 43.18 0) (hide yes) (show_name no) (do_not_autoplace no) (effects (font (size 1.27 1.27))))
  (pin "1"))
 (symbol
  (lib_id "Device:C_Small")
  (at 175.26 40.64 0)
  (unit 1)
  (body_style 1)
  (exclude_from_sim no)
  (in_bom yes)
  (on_board yes)
  (in_pos_files yes)
  (dnp no)
  (property "Reference" "C44" (at 177.292 39.624 0) (show_name no) (do_not_autoplace no) (effects (font (size 1.27 1.27)) (justify left)))
  (property "Value" "1uF 50V" (at 177.292 41.656 0) (show_name no) (do_not_autoplace no) (effects (font (size 1.27 1.27)) (justify left)))
  (property "Footprint" "Capacitor_SMD:C_0603_1608Metric" (at 175.26 40.64 0) (hide yes) (show_name no) (do_not_autoplace no) (effects (font (size 1.27 1.27))))
  (property "Datasheet" "" (at 175.26 40.64 0) (hide yes) (show_name no) (do_not_autoplace no) (effects (font (size 1.27 1.27))))
  (property "Description" "Unpolarized capacitor, small symbol" (at 175.26 40.64 0) (hide yes) (show_name no) (do_not_autoplace no) (effects (font (size 1.27 1.27))))
  (property "LCSC" "C15849" (at 175.26 40.64 0) (hide yes) (show_name no) (do_not_autoplace no) (effects (font (size 1.27 1.27))))
  (property "Manufacturer" "Samsung Electro-Mechanics" (at 175.26 40.64 0) (hide yes) (show_name no) (do_not_autoplace no) (effects (font (size 1.27 1.27))))
  (property "Manufacturer Part" "CL10A105KB8NNNC" (at 175.26 40.64 0) (hide yes) (show_name no) (do_not_autoplace no) (effects (font (size 1.27 1.27))))
  (pin "1")
  (pin "2"))
 (symbol
  (lib_id "usb_interface_board:TPS2121RUXT")
  (at 46.99 48.26 0)
  (unit 1)
  (body_style 1)
  (exclude_from_sim no)
  (in_bom yes)
  (on_board yes)
  (in_pos_files yes)
  (dnp no)
  (property "Reference" "IC2" (at 60.96 34.036 0) (show_name no) (do_not_autoplace no) (effects (font (size 1.27 1.27))))
  (property "Value" "TPS2121RUXT" (at 60.96 36.576 0) (show_name no) (do_not_autoplace no) (effects (font (size 1.27 1.27))))
  (property "Footprint" "usb_interface_board:TPS2121RUXT" (at 71.12 135.56 0) (hide yes) (show_name no) (do_not_autoplace no) (effects (font (size 1.27 1.27)) (justify left top)))
  (property "Datasheet" "https://www.ti.com/lit/ds/symlink/tps2121.pdf" (at 71.12 235.56 0) (hide yes) (show_name no) (do_not_autoplace no) (effects (font (size 1.27 1.27)) (justify left top)))
  (property "Description" "Power Switch ICs - Power Distribution 2.7-22V, 56mG , 4.5A, Priority Power MUX with Seamless Switchover 12-VQFN-HR -40 to 125" (at 59.944 92.202 0) (hide yes) (show_name no) (do_not_autoplace no) (effects (font (size 1.27 1.27))))
  (property "Height" "1" (at 71.12 435.56 0) (hide yes) (show_name no) (do_not_autoplace no) (effects (font (size 1.27 1.27)) (justify left top)))
  (property "Mouser Part Number" "595-TPS2121RUXT" (at 71.12 535.56 0) (hide yes) (show_name no) (do_not_autoplace no) (effects (font (size 1.27 1.27)) (justify left top)))
  (property "Mouser Price/Stock" "https://www.mouser.co.uk/ProductDetail/Texas-Instruments/TPS2121RUXT?qs=l7cgNqFNU1i6abJCbO5ulQ%3D%3D" (at 71.12 635.56 0) (hide yes) (show_name no) (do_not_autoplace no) (effects (font (size 1.27 1.27)) (justify left top)))
  (property "Manufacturer" "Texas Instruments" (at 71.12 735.56 0) (hide yes) (show_name no) (do_not_autoplace no) (effects (font (size 1.27 1.27)) (justify left top)))
  (property "Manufacturer Part" "TPS2121RUXT" (at 71.12 835.56 0) (hide yes) (show_name no) (do_not_autoplace no) (effects (font (size 1.27 1.27)) (justify left top)))
  (property "LCSC" "C2156025" (at 46.99 48.26 0) (hide yes) (show_name no) (do_not_autoplace no) (effects (font (size 1.27 1.27))))
  (pin "4")
  (pin "9")
  (pin "12")
  (pin "7")
  (pin "5")
  (pin "1")
  (pin "2")
  (pin "6")
  (pin "3")
  (pin "10")
  (pin "8")
  (pin "11"))
 (symbol
  (lib_id "Device:R_Small_US")
  (at 44.45 45.72 0)
  (mirror y)
  (unit 1)
  (body_style 1)
  (exclude_from_sim no)
  (in_bom yes)
  (on_board yes)
  (in_pos_files yes)
  (dnp no)
  (property "Reference" "R11" (at 42.926 44.704 0) (show_name no) (do_not_autoplace no) (effects (font (size 1.27 1.27)) (justify left)))
  (property "Value" "100k 1%" (at 42.926 46.482 0) (show_name no) (do_not_autoplace no) (effects (font (size 1.27 1.27)) (justify left)))
  (property "Footprint" "Resistor_SMD:R_0402_1005Metric" (at 44.45 45.72 0) (hide yes) (show_name no) (do_not_autoplace no) (effects (font (size 1.27 1.27))))
  (property "Datasheet" "" (at 44.45 45.72 0) (hide yes) (show_name no) (do_not_autoplace no) (effects (font (size 1.27 1.27))))
  (property "Description" "Resistor, small US symbol" (at 44.45 45.72 0) (hide yes) (show_name no) (do_not_autoplace no) (effects (font (size 1.27 1.27))))
  (property "LCSC" "C25741" (at 44.45 45.72 0) (hide yes) (show_name no) (do_not_autoplace no) (effects (font (size 1.27 1.27))))
  (property "Manufacturer" "UNI-ROYAL" (at 44.45 45.72 0) (hide yes) (show_name no) (do_not_autoplace no) (effects (font (size 1.27 1.27))))
  (property "Manufacturer Part" "0402WGF1003TCE" (at 44.45 45.72 0) (hide yes) (show_name no) (do_not_autoplace no) (effects (font (size 1.27 1.27))))
  (pin "2")
  (pin "1"))
 (symbol
  (lib_id "power:GND")
  (at 76.2 85.09 0)
  (unit 1)
  (body_style 1)
  (exclude_from_sim no)
  (in_bom yes)
  (on_board yes)
  (in_pos_files yes)
  (dnp no)
  (property "Reference" "#PWR094" (at 76.2 91.44 0) (hide yes) (show_name no) (do_not_autoplace no) (effects (font (size 1.27 1.27))))
  (property "Value" "GND" (at 76.2 88.9 0) (show_name no) (do_not_autoplace no) (effects (font (size 1.27 1.27))))
  (property "Footprint" "" (at 76.2 85.09 0) (hide yes) (show_name no) (do_not_autoplace no) (effects (font (size 1.27 1.27))))
  (property "Datasheet" "" (at 76.2 85.09 0) (hide yes) (show_name no) (do_not_autoplace no) (effects (font (size 1.27 1.27))))
  (property "Description" "Power symbol creates a global label with name \"GND\" , ground" (at 76.2 85.09 0) (hide yes) (show_name no) (do_not_autoplace no) (effects (font (size 1.27 1.27))))
  (pin "1")))
